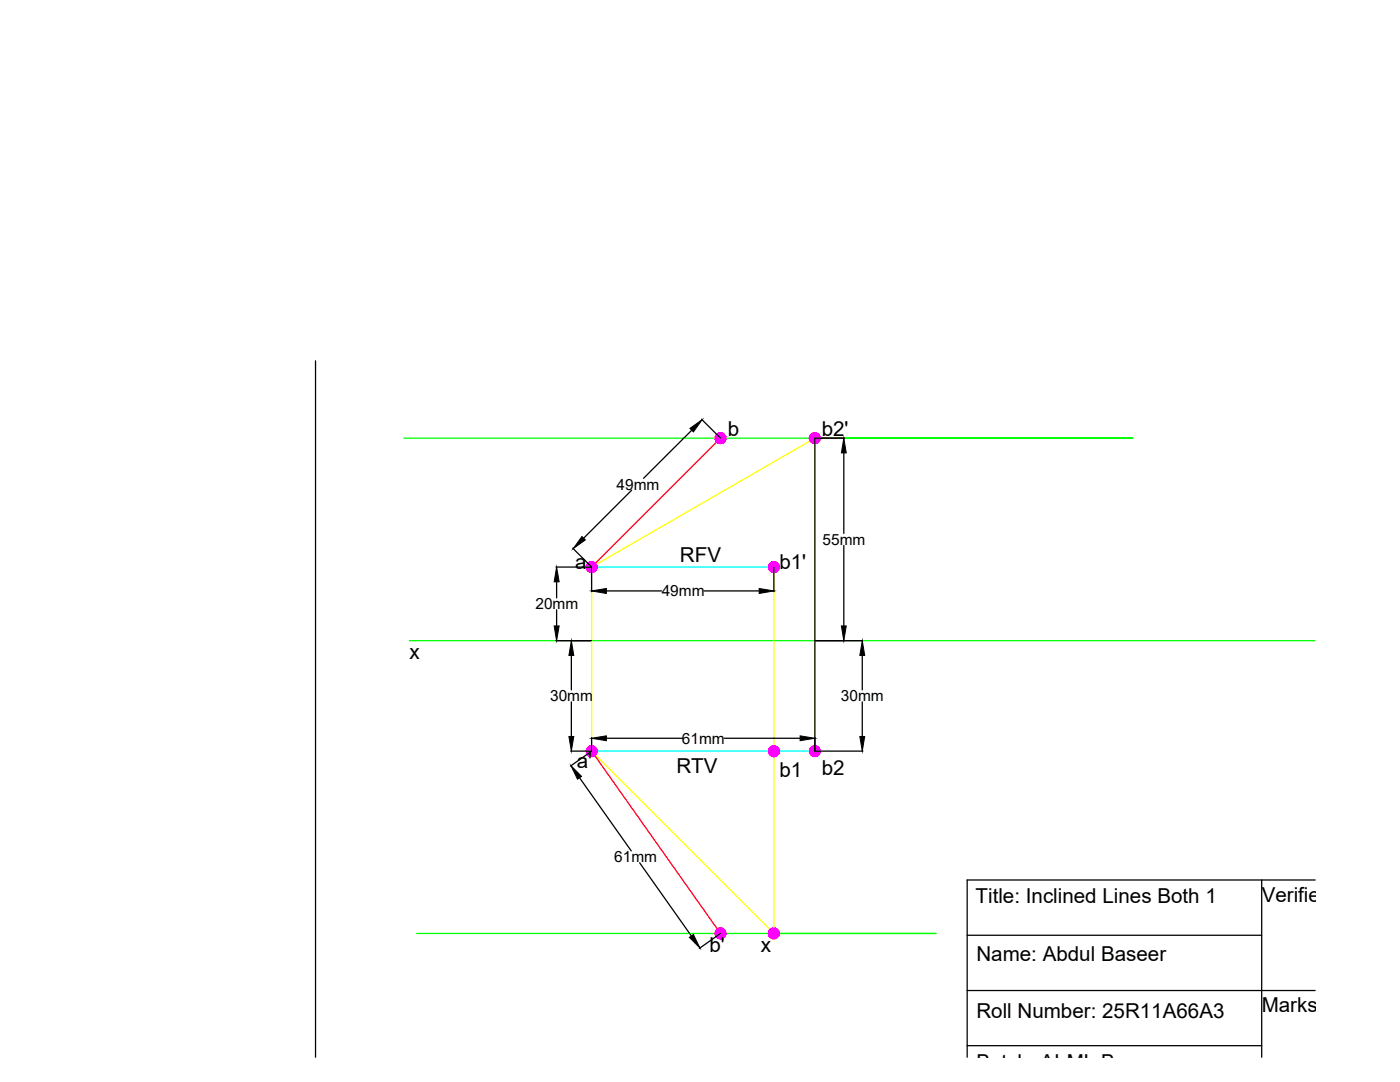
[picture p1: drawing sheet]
<svg xmlns="http://www.w3.org/2000/svg" width="279mm" height="216mm" viewBox="0 0 279 216" stroke-linecap="round" stroke-linejoin="round" font-family="sans-serif">
<!-- layer: 0 -->
<g fill="none" stroke="#000" stroke-width=".25">
<path d="M63 72v139M126.1 97.8l-9.6 9.6M138 85.8l-9.6 9.6M140 83.7l3.8 3.7M162.6 87.4v62.5M162.7 87.4h5.8M168.4 90.4v16M111 113.1h7M111.1 116.1v3.2M114.3 109.4l3.7 3.7M118.1 113.2v4.9M121 117.9h11"/>
<path d="M140.5 117.9h11M154.5 113.2v4.9M168.4 108.8v16.1M111 127.8h7M111.1 121.7v3.2M114 130.8v6.9M162.7 127.8h9.5M172.1 130.8v6.9M113.9 149.9h4.1M114 140.1v6.9M115.7 155.2l10.3 14.6M118 149.9l-4.1 3"/>
<path d="M118.1 147.2v2.6M121 147.3h15.2M144.5 147.3h15.2M162.6 147.2v2.6M162.7 149.9h9.5M172.1 140.1v6.9M127.7 172.2l10.3 14.6M251.8 175.6v35.4M262.5 175.6h-69.5v35.4M143.8 186.3l-4.2 2.9M193 186.6h58.8M193 197.6h69.5"/>
<path d="M193 208.7h58.8"/>
</g>
<!-- layer: RefLin -->
<path d="M80.6 87.4h145.5h-63.5M81.7 127.8h180.8M83.2 186.3h103.6h-32.3" fill="none" stroke="#0f0" stroke-width=".25"/>
<!-- layer: ProjLin -->
<path d="M154.5 113.1v73.2l-36.4-36.4v-36.8l44.5-25.7v62.5" fill="none" stroke="#ff0" stroke-width=".25"/>
<!-- layer: RTFRFV -->
<path d="M118.1 113.1h36.4M118.1 149.9h44.5" fill="none" stroke="#0ff" stroke-width=".25"/>
<!-- layer: Final Lines -->
<path d="M143.8 87.4l-25.7 25.7M118.1 149.9l25.7 36.4" fill="none" stroke="#f00" stroke-width=".25"/>
<!-- layer: Points -->
<g fill="#f0f" stroke="#f0f" stroke-width=".2">
<path d="M118.1 113.1h1.1l-.1-.2zM118.1 113.1l.9-.5 .1 .3zM118.1 113.1l.9-.5-.1-.2z"/>
<path d="M118.6 112.2l-.5 .9 .8-.7zM118.4 112.1l.2 .1-.5 .9zM118.1 112v1.1l.3-1z"/>
<path d="M117.8 112.1l.3 1v-1.1zM117.5 112.2l.3-.1 .3 1zM117.3 112.4l.8 .7-.6-.9z"/>
<path d="M117.3 112.4l-.2 .2 1 .5zM117.1 112.6l1 .5-1.1-.2zM117 112.9v.2h1.1z"/>
<path d="M117 113.1v.3l1.1-.3zM117 113.4l1.1-.3-1 .6zM117.1 113.7l.2 .2 .8-.8z"/>
<path d="M117.3 113.9l.2 .2 .6-1zM118.1 113.1l-.3 1.1-.3-.1zM118.1 113.1l-.3 1.1 .3 .1z"/>
<path d="M118.1 113.1v1.2l.3-.1zM118.1 113.1l.5 1-.2 .1zM118.1 113.1l.5 1 .3-.2z"/>
<path d="M118.1 113.1l.8 .8 .1-.2zM118.1 113.1l1 .3-.1 .3zM118.1 113.1l1 .3 .1-.3z"/>
<path d="M154.5 113.1h1.1l-.1-.2zM154.5 113.1l.9-.5 .1 .3zM155.2 112.4l-.7 .7 .9-.5z"/>
<path d="M155 112.2l-.5 .9 .7-.7zM154.7 112.1l.3 .1-.5 .9zM154.5 112v1.1l.2-1z"/>
<path d="M154.2 112.1l.3 1v-1.1zM153.9 112.2l.3-.1 .3 1zM153.7 112.4l.8 .7-.6-.9z"/>
<path d="M153.7 112.4l-.2 .2 1 .5zM153.5 112.6l1 .5-1.1-.2zM153.4 112.9l-.1 .2h1.2z"/>
<path d="M153.3 113.1l.1 .3 1.1-.3zM153.4 113.4l1.1-.3-1 .6zM153.5 113.7l.2 .2 .8-.8z"/>
<path d="M153.7 113.9l.2 .2 .6-1zM154.5 113.1l-.3 1.1-.3-.1zM154.5 113.1l-.3 1.1 .3 .1z"/>
<path d="M154.5 113.1v1.2l.2-.1zM154.5 113.1l.5 1-.3 .1zM154.5 113.1l.5 1 .2-.2z"/>
<path d="M154.5 113.1l.7 .8 .2-.2zM154.5 113.1l1 .3-.1 .3zM154.5 113.1l1 .3 .1-.3z"/>
<path d="M118.1 149.9h1.1l-.1-.3zM118.1 149.9l.9-.6 .1 .3zM118.1 149.9l.9-.6-.1-.2z"/>
<path d="M118.6 148.9l-.5 1 .8-.8zM118.4 148.8l.2 .1-.5 1zM118.1 148.8v1.1l.3-1.1z"/>
<path d="M117.8 148.8l.3 1.1v-1.1zM117.5 148.9l.3-.1 .3 1.1zM117.3 149.1l.8 .8-.6-1z"/>
<path d="M117.3 149.1l-.2 .2 1 .6zM117.1 149.3l1 .6-1.1-.3zM117 149.6v.3h1.1z"/>
<path d="M117 149.9v.3l1.1-.3zM117 150.2l1.1-.3-1 .5zM117.1 150.4l.2 .3 .8-.8z"/>
<path d="M117.3 150.7l.2 .1 .6-.9zM118.1 149.9l-.3 1.1-.3-.2zM118.1 149.9l-.3 1.1h.3z"/>
<path d="M118.1 149.9v1.1h.3zM118.1 149.9l.5 .9-.2 .2zM118.1 149.9l.5 .9 .3-.1z"/>
<path d="M118.1 149.9l.8 .8 .1-.3zM118.1 149.9l1 .3-.1 .2zM118.1 149.9l1 .3 .1-.3z"/>
<path d="M154.5 149.9h1.1l-.1-.3zM154.5 149.9l.9-.6 .1 .3zM154.5 149.9l.9-.6-.2-.2z"/>
<path d="M155 148.9l-.5 1 .7-.8zM154.7 148.8l.3 .1-.5 1zM154.5 148.8v1.1l.2-1.1z"/>
<path d="M154.2 148.8l.3 1.1v-1.1zM153.9 148.9l.3-.1 .3 1.1zM153.7 149.1l.8 .8-.6-1z"/>
<path d="M153.7 149.1l-.2 .2 1 .6zM153.5 149.3l1 .6-1.1-.3zM153.4 149.6l-.1 .3h1.2z"/>
<path d="M153.3 149.9l.1 .3 1.1-.3zM153.4 150.2l1.1-.3-1 .5zM153.5 150.4l.2 .3 .8-.8z"/>
<path d="M153.7 150.7l.2 .1 .6-.9zM154.5 149.9l-.3 1.1-.3-.2zM154.5 149.9l-.3 1.1h.3z"/>
<path d="M154.5 149.9v1.1h.2zM154.5 149.9l.5 .9-.3 .2zM154.5 149.9l.5 .9 .2-.1z"/>
<path d="M154.5 149.9l.7 .8 .2-.3zM154.5 149.9l1 .3-.1 .2zM154.5 149.9l1 .3 .1-.3z"/>
<path d="M162.6 149.9h1.1v-.3zM162.6 149.9l1-.6 .1 .3zM162.6 149.9l1-.6-.2-.2z"/>
<path d="M163.2 148.9l-.6 1 .8-.8zM162.9 148.8l.3 .1-.6 1zM162.6 148.8v1.1l.3-1.1z"/>
<path d="M162.3 148.8l.3 1.1v-1.1zM162.1 148.9l.2-.1 .3 1.1zM161.8 149.1l.8 .8-.5-1z"/>
<path d="M161.8 149.1l-.1 .2 .9 .6zM161.7 149.3l.9 .6-1.1-.3zM161.5 149.6v.3h1.1z"/>
<path d="M161.5 149.9v.3l1.1-.3zM161.5 150.2l1.1-.3-.9 .5zM161.7 150.4l.1 .3 .8-.8z"/>
<path d="M161.8 150.7l.3 .1 .5-.9zM162.6 149.9l-.3 1.1-.2-.2zM162.6 149.9l-.3 1.1h.3z"/>
<path d="M162.6 149.9v1.1h.3zM162.6 149.9l.6 .9-.3 .2zM162.6 149.9l.6 .9 .2-.1z"/>
<path d="M162.6 149.9l.8 .8 .2-.3zM162.6 149.9l1.1 .3-.1 .2zM162.6 149.9l1.1 .3v-.3z"/>
<path d="M162.6 87.4h1.1v-.3zM162.6 87.4l1-.5 .1 .2zM162.6 87.4l1-.5-.2-.3z"/>
<path d="M163.2 86.5l-.6 .9 .8-.8zM162.9 86.4l.3 .1-.6 .9zM162.6 86.3v1.1l.3-1z"/>
<path d="M162.3 86.4l.3 1v-1.1zM162.1 86.5l.2-.1 .3 1zM161.8 86.6l.8 .8-.5-.9z"/>
<path d="M161.8 86.6l-.1 .3 .9 .5zM161.7 86.9l.9 .5-1.1-.3zM161.5 87.1v.3h1.1z"/>
<path d="M161.5 87.4v.3l1.1-.3zM161.5 87.7l1.1-.3-.9 .6zM161.7 88l.1 .2 .8-.8z"/>
<path d="M161.8 88.2l.3 .2 .5-1zM162.6 87.4l-.3 1.1-.2-.1zM162.6 87.4l-.3 1.1h.3z"/>
<path d="M162.6 87.4v1.1h.3zM162.6 87.4l.6 1-.3 .1zM162.6 87.4l.6 1 .2-.2z"/>
<path d="M162.6 87.4l.8 .8 .2-.2zM162.6 87.4l1.1 .3-.1 .3zM162.6 87.4l1.1 .3v-.3z"/>
<path d="M143.8 87.4h1.1v-.3zM143.8 87.4l.9-.5 .2 .2zM143.8 87.4l.9-.5-.1-.3z"/>
<path d="M144.3 86.5l-.5 .9 .8-.8zM144.1 86.4l.2 .1-.5 .9zM143.8 86.3v1.1l.3-1z"/>
<path d="M143.5 86.4l.3 1v-1.1zM143.2 86.5l.3-.1 .3 1zM143 86.6l.8 .8-.6-.9z"/>
<path d="M143 86.6l-.2 .3 1 .5zM142.8 86.9l1 .5-1.1-.3zM142.7 87.1v.3h1.1z"/>
<path d="M142.7 87.4v.3l1.1-.3zM142.7 87.7l1.1-.3-1 .6zM142.8 88l.2 .2 .8-.8z"/>
<path d="M143.8 87.4l-.8 .8 .2 .2zM143.8 87.4l-.3 1.1-.3-.1zM143.8 87.4l-.3 1.1h.3z"/>
<path d="M143.8 87.4v1.1h.3zM143.8 87.4l.5 1-.2 .1zM143.8 87.4l.5 1 .3-.2z"/>
<path d="M143.8 87.4l.8 .8 .1-.2zM143.8 87.4l1.1 .3-.2 .3zM143.8 87.4l1.1 .3v-.3z"/>
<path d="M154.5 186.3h1.1l-.1-.3zM154.5 186.3l.9-.6 .1 .3zM155.2 185.5l-.7 .8 .9-.6z"/>
<path d="M155 185.3l-.5 1 .7-.8zM154.7 185.2l.3 .1-.5 1zM154.5 185.2v1.1l.2-1.1z"/>
<path d="M154.2 185.2l.3 1.1v-1.1zM153.9 185.3l.3-.1 .3 1.1zM153.7 185.5l.8 .8-.6-1z"/>
<path d="M153.7 185.5l-.2 .2 1 .6zM153.5 185.7l1 .6-1.1-.3zM153.4 186l-.1 .3h1.2z"/>
<path d="M153.3 186.3l.1 .2 1.1-.2zM153.4 186.5l1.1-.2-1 .5zM153.5 186.8l.2 .2 .8-.7z"/>
<path d="M153.7 187l.2 .2 .6-.9zM154.5 186.3l-.3 1-.3-.1zM154.5 186.3l-.3 1 .3 .1z"/>
<path d="M154.5 186.3v1.1l.2-.1zM154.5 186.3l.5 .9-.3 .1zM154.5 186.3l.5 .9 .2-.2z"/>
<path d="M154.5 186.3l.7 .7 .2-.2zM154.5 186.3l1 .2-.1 .3zM154.5 186.3l1 .2 .1-.2z"/>
<path d="M143.8 186.3h1.1v-.3zM143.8 186.3l.9-.6 .2 .3zM143.8 186.3l.9-.6-.1-.2z"/>
<path d="M144.3 185.3l-.5 1 .8-.8zM144.1 185.2l.2 .1-.5 1zM143.8 185.2v1.1l.3-1.1z"/>
<path d="M143.5 185.2l.3 1.1v-1.1zM143.2 185.3l.3-.1 .3 1.1zM143 185.5l.8 .8-.6-1z"/>
<path d="M143 185.5l-.2 .2 1 .6zM142.8 185.7l1 .6-1.1-.3zM142.7 186v.3h1.1z"/>
<path d="M142.7 186.3v.2l1.1-.2zM142.7 186.5l1.1-.2-1 .5zM142.8 186.8l.2 .2 .8-.7z"/>
<path d="M143 187l.2 .2 .6-.9zM143.8 186.3l-.3 1-.3-.1zM143.8 186.3l-.3 1 .3 .1z"/>
<path d="M143.8 186.3v1.1l.3-.1zM143.8 186.3l.5 .9-.2 .1zM143.8 186.3l.5 .9 .3-.2z"/>
<path d="M143.8 186.3l.8 .7 .1-.2zM143.8 186.3l1.1 .2-.2 .3zM143.8 186.3l1.1 .2v-.2z"/>
</g>
<!-- layer: 0 -->
<g fill="#000" stroke="#000" stroke-width=".2">
<path d="M137.7 85.5l2.4-1.8-1.7 2.5zM168.4 87.4l.5 3h-1zM111.1 113.1l.5 3h-1zM116.1 107.1l.7 .6-2.4 1.8zM118.1 117.9l2.9-.5v1zM151.5 117.4l3 .5-3 .5zM110.6 124.9h1l-.5 2.9zM114 127.8l.5 3h-1zM167.9 124.9h1l-.5 2.9zM172.1 127.8l.5 3h-1zM113.5 147h1l-.5 2.9zM114 152.8l2.1 2.1-.8 .6z"/>
<path d="M118.1 147.3l2.9-.5v1zM159.7 146.8l2.9 .5-2.9 .5zM171.6 147h1l-.5 2.9zM137.6 187l.8-.5 1.3 2.7z"/>
</g>
<g font-size="4.1">
<text x="145.3" y="87.1">b</text>
<text x="164" y="87.1">b2'</text>
<text x="114.8" y="113.5">a</text>
<text x="135.7" y="112">RFV</text>
<text x="155.6" y="113.5">b1'</text>
<text x="81.7" y="131.5">x</text>
<text x="115.1" y="153.2">a'</text>
<text x="135" y="154.3">RTV</text>
<text x="155.6" y="155">b1</text>
<text x="164" y="154.7">b2</text>
<text x="251.8" y="180">Verified By:</text>
<text x="194.7" y="180.2">Title: Inclined Lines Both 1</text>
<text x="141.6" y="189.9">b'</text>
<text x="151.9" y="189.9">x</text>
<text x="194.9" y="191.7">Name: Abdul Baseer</text>
<text x="194.9" y="203.1">Roll Number: 25R11A66A3</text>
<text x="251.8" y="202">Marks:</text>
<text x="194.9" y="213.4">Batch: AI-ML B</text>
</g>
<g font-size="3.1">
<text x="123.1" y="97.7">49mm</text>
<text x="164.2" y="108.7">55mm</text>
<text x="132.1" y="119">49mm</text>
<text x="106.9" y="121.6">20mm</text>
<text x="109.8" y="139.9">30mm</text>
<text x="167.8" y="139.9">30mm</text>
<text x="136.1" y="148.4">61mm</text>
<text x="122.6" y="172.1">61mm</text>
</g>
</svg>
